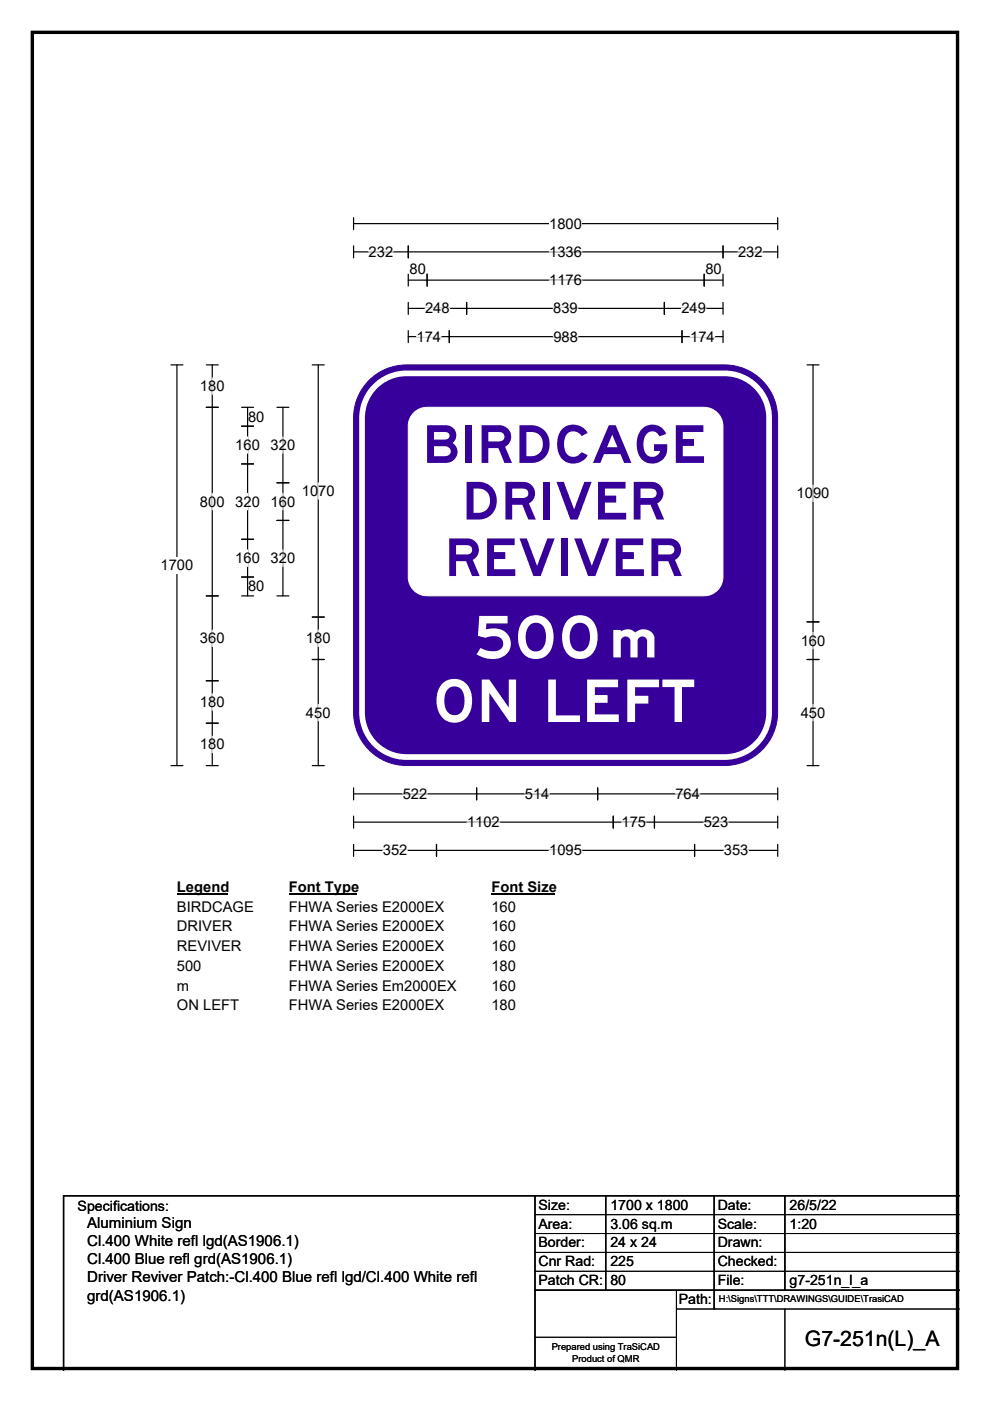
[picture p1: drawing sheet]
<svg xmlns="http://www.w3.org/2000/svg" width="210mm" height="297mm" viewBox="0 0 210 297" stroke-linecap="round" stroke-linejoin="round" font-family="sans-serif">
<path d="M6.9 6.9h196.2v283.3h-196.2z" fill="none" stroke="#000" stroke-width=".72"/>
<path d="M75 47.4h90M75 46.1v2.6M165 46.1v2.6" fill="none" stroke="#000" stroke-width=".25"/>
<path d="M116.5 45.7h6.9v3.5h-6.9z" fill="#fff"/>
<g fill="none" stroke="#000" stroke-width=".25">
<path d="M75 53.4h90M75 52.1v2.6M86.6 52.1v2.6M86.6 58.1v2.6M86.6 59.4h66.8M90.6 58.1v2.6M149.4 58.1v2.6M153.4 58.1v2.6M153.4 52.1v2.6M165 52.1v2.6M36.3 77.4h2.5M37.5 77.4v84.9"/>
<path d="M86.6 64.1v2.6M86.6 70.1v2.5M86.6 65.4h66.8M86.6 71.4h66.8M95.3 70.1v2.5M99 64.1v2.6M140.9 64.1v2.6M144.7 70.1v2.5M153.4 64.1v2.6M153.4 70.1v2.5M36.3 162.3h2.5M75 167v2.6"/>
<path d="M75 173v2.6M75 179v2.6M75 168.3h90M75 174.3h90M92.6 179v2.6M101.1 167v2.6M126.8 167v2.6M130.1 173v2.6M138.8 173v2.6M147.3 179v2.6M165 167v2.6M165 173v2.6"/>
<path d="M165 179v2.6M75 180.3h90"/>
</g>
<g fill="none" stroke="#fff" stroke-width=".25">
<path d="M78.2 53.4h5.2M116.5 53.4h6.9M116.5 59.4h6.9M156.5 53.4h5.3M88.3 71.4h5.3M90.2 65.4h5.2M117.3 65.4h5.3M117.4 71.4h5.2M144.5 65.4h5.2M146.4 71.4h5.2M85.4 168.3h5.2M99.1 174.3h6.9"/>
<path d="M111.3 168.3h5.2M131.8 174.3h5.2M143.3 168.3h5.2M149.3 174.3h5.2M81.2 180.3h5.2M116.5 180.3h6.9M153.5 180.3h5.2"/>
</g>
<path d="M34.1 118.1h6.9v3.5h-6.9z" fill="#fff"/>
<g fill="none" stroke="#000" stroke-width=".25">
<path d="M43.8 77.4h2.5M45 77.4v84.9M66.2 77.4h2.6M67.5 77.4v84.9M171.2 77.4h2.5M172.4 77.4v84.9M43.8 86.4h2.5M51.2 86.4h2.6M51.2 90.4h2.6M51.2 98.4h2.6M52.5 86.4v39.9M58.7 86.4h2.6"/>
<path d="M60 86.4v39.9M51.2 114.3h2.6M58.7 102.4h2.6M58.7 110.3h2.6M43.8 126.3h2.5M51.2 126.3h2.6M51.2 122.3h2.6M58.7 126.3h2.6M66.2 130.8h2.6M66.2 139.8h2.6M171.2 139.8h2.5M171.2 131.8h2.5"/>
<path d="M43.8 144.3h2.5M43.8 153.3h2.5M43.8 162.3h2.5M66.2 162.3h2.6M171.2 162.3h2.5"/>
</g>
<g fill="none" stroke="#fff" stroke-width=".25">
<path d="M45 80.1v3.5M52.5 92.6v3.5M60 92.6v3.5M45 104.6v3.5M52.5 104.6v3.5M52.5 116.6v3.5M60 104.6v3.5M60 116.6v3.5M67.5 102.4v3.4M172.4 102.9v3.4M45 133.6v3.5M67.5 133.6v3.5"/>
<path d="M172.4 134.1v3.5M45 147.1v3.5M45 156.1v3.5M67.5 149.3v3.5M172.4 149.3v3.5"/>
</g>
<path d="M37.5 186.3h10.8v3.5h-10.8z" fill="#fff"/>
<path d="M37.5 189.6h10.8" fill="none" stroke="#000" stroke-width=".32"/>
<path d="M61.3 186.3h14.4v3.5h-14.4z" fill="#fff"/>
<path d="M61.3 189.6h14.4" fill="none" stroke="#000" stroke-width=".32"/>
<path d="M104.2 186.3h13.5v3.5h-13.5z" fill="#fff"/>
<path d="M104.2 189.6h13.5" fill="none" stroke="#000" stroke-width=".32"/>
<g fill="#fff">
<path d="M37.5 190.5h16.3v3.5h-16.3z"/>
<path d="M61.3 190.5h32.8v3.5h-32.8z"/>
<path d="M104.2 190.5h5.2v3.5h-5.2z"/>
<path d="M37.5 194.7h11.8v3.5h-11.8z"/>
<path d="M61.3 194.7h32.8v3.5h-32.8z"/>
<path d="M104.2 194.7h5.2v3.5h-5.2z"/>
<path d="M37.5 198.9h13.7v3.5h-13.7z"/>
<path d="M61.3 198.9h32.8v3.5h-32.8z"/>
<path d="M104.2 198.9h5.2v3.5h-5.2z"/>
<path d="M37.5 203.1h5.2v3.4h-5.2z"/>
<path d="M61.3 203.1h32.8v3.4h-32.8z"/>
<path d="M104.2 203.1h5.2v3.4h-5.2z"/>
<path d="M37.5 207.2h2.6v3.5h-2.6z"/>
<path d="M61.3 207.2h35.4v3.5h-35.4z"/>
<path d="M104.2 207.2h5.2v3.5h-5.2z"/>
<path d="M37.5 211.4h13.2v3.5h-13.2z"/>
<path d="M61.3 211.4h32.8v3.5h-32.8z"/>
<path d="M104.2 211.4h5.2v3.5h-5.2z"/>
</g>
<path d="M78.3 80.7a11.2 11.2 0 0 1 7.9-3.3h67.5a11.2 11.2 0 0 1 11.2 11.2v62.4a11.3 11.3 0 0 1-11.2 11.3h-67.5a11.2 11.2 0 0 1-11.2-11.3v-62.4a11.2 11.2 0 0 1 3.3-7.9z" fill-rule="evenodd" fill="#37009b" stroke="#37009b" stroke-width=".21"/>
<path d="M79.2 82.3a9.4 9.4 0 0 1 7-3.1h67.5a9.4 9.4 0 0 1 9.4 9.4v62.4a9.5 9.5 0 0 1-9.4 9.5h-67.5a9.4 9.4 0 0 1-9.4-9.5v-62.4a9.4 9.4 0 0 1 2.4-6.3z" fill="none" stroke="#fff" stroke-width="1.2"/>
<path d="M87.8 87.5a4 4 0 0 1 2.8-1.1h58.7a4 4 0 0 1 4 3.9v32a4 4 0 0 1-4 4h-58.7a4 4 0 0 1-4-4v-32a4 4 0 0 1 1.2-2.8z" fill-rule="evenodd" fill="#fff" stroke="#fff" stroke-width=".21"/>
<path d="M113.5 253.5v37M128.5 253.5v20M151.5 253.5v24M166.5 253.5v20M203.5 253.5h-190v37M113.5 273.5h90" fill="none" stroke="#000" stroke-width=".3"/>
<path d="M113.5 257.5h90M113.5 261.5h90M113.5 265.5h90M113.5 269.5h90M143.5 273.5v17M143.5 277.5h60M166.5 277.5v13M113.5 283.5h30" fill="none" stroke="#000" stroke-width=".21"/>
<g font-size="12.5" fill="#fff">
<text x="100.5" y="139.6">500</text>
<text x="91.7" y="153.1">ON LEFT</text>
</g>
<g font-size="11.1" fill="#37009b">
<text x="89.6" y="98.1">BIRDCAGE</text>
<text x="97.9" y="110.2">DRIVER</text>
<text x="94.3" y="122.1">REVIVER</text>
</g>
<text font-size="11.1" fill="#fff" x="128.5" y="139.4">m</text>
<text font-size="4.5" x="170.7" y="285.4">G7-251n(L)_A</text>
<g font-size="3.2">
<text x="18.5" y="260.4">Aluminium Sign</text>
<text x="18.5" y="264.2">Cl.400 White refl lgd(AS1906.1)</text>
<text x="18.5" y="268.1">Cl.400 Blue refl grd(AS1906.1)</text>
<text x="18.5" y="271.9">Driver Reviver Patch:-Cl.400 Blue refl lgd/Cl.400 White refl</text>
<text x="18.5" y="275.7">grd(AS1906.1)</text>
</g>
<g font-size="3.1">
<text x="116.5" y="48.5">1800</text>
<text x="78.2" y="54.5">232</text>
<text x="86.9" y="58">80</text>
<text x="116.5" y="54.5">1336</text>
<text x="149.6" y="58">80</text>
<text x="156.5" y="54.5">232</text>
<text x="116.5" y="60.5">1176</text>
<text x="90.2" y="66.4">248</text>
<text x="117.3" y="66.4">839</text>
<text x="144.5" y="66.4">249</text>
<text x="88.3" y="72.4">174</text>
<text x="117.4" y="72.4">988</text>
<text x="146.4" y="72.4">174</text>
<text x="42.4" y="82.9">180</text>
<text x="52.6" y="89.4">80</text>
<text x="49.9" y="95.4">160</text>
<text x="57.4" y="95.4">320</text>
<text x="42.4" y="107.4">800</text>
<text x="49.9" y="107.4">320</text>
<text x="57.4" y="107.4">160</text>
<text x="64" y="105.2">1070</text>
<text x="169" y="105.7">1090</text>
<text x="49.9" y="119.4">160</text>
<text x="57.4" y="119.4">320</text>
<text x="34.1" y="120.9">1700</text>
<text x="52.6" y="125.4">80</text>
<text x="42.4" y="136.4">360</text>
<text x="64.9" y="136.4">180</text>
<text x="169.8" y="136.9">160</text>
<text x="42.4" y="149.9">180</text>
<text x="64.9" y="152.1">450</text>
<text x="169.8" y="152.1">450</text>
<text x="42.4" y="158.9">180</text>
<text x="85.4" y="169.4">522</text>
<text x="111.3" y="169.4">514</text>
<text x="143.3" y="169.4">764</text>
<text x="99.1" y="175.4">1102</text>
<text x="131.8" y="175.4">175</text>
<text x="149.3" y="175.4">523</text>
<text x="81.2" y="181.4">352</text>
<text x="116.5" y="181.4">1095</text>
<text x="153.5" y="181.4">353</text>
<text x="37.5" y="189.1">Legend</text>
<text x="61.3" y="189.1">Font Type</text>
<text x="104.2" y="189.1">Font Size</text>
<text x="37.5" y="193.3">BIRDCAGE</text>
<text x="37.5" y="197.5">DRIVER</text>
<text x="61.3" y="193.3">FHWA Series E2000EX</text>
<text x="61.3" y="197.5">FHWA Series E2000EX</text>
<text x="104.2" y="193.3">160</text>
<text x="104.2" y="197.5">160</text>
<text x="37.5" y="201.7">REVIVER</text>
<text x="61.3" y="201.7">FHWA Series E2000EX</text>
<text x="104.2" y="201.7">160</text>
<text x="37.5" y="205.8">500</text>
<text x="61.3" y="205.8">FHWA Series E2000EX</text>
<text x="104.2" y="205.8">180</text>
<text x="37.5" y="210">m</text>
<text x="37.5" y="214.2">ON LEFT</text>
<text x="61.3" y="210">FHWA Series Em2000EX</text>
<text x="61.3" y="214.2">FHWA Series E2000EX</text>
<text x="104.2" y="210">160</text>
<text x="104.2" y="214.2">180</text>
</g>
<g font-size="3">
<text x="16.5" y="256.7">Specifications:</text>
<text x="114.2" y="256.5">Size:</text>
<text x="129.5" y="256.5">1700 x 1800</text>
<text x="152.2" y="256.5">Date:</text>
<text x="167.5" y="256.5">26/5/22</text>
<text x="114.2" y="260.5">Area:</text>
<text x="129.5" y="260.5">3.06 sq.m</text>
<text x="152.2" y="260.5">Scale:</text>
<text x="167.5" y="260.5">1:20</text>
<text x="114.2" y="264.5">Border:</text>
<text x="114.2" y="268.5">Cnr Rad:</text>
<text x="129.5" y="264.5">24 x 24</text>
<text x="129.5" y="268.5">225</text>
<text x="152.2" y="264.5">Drawn:</text>
<text x="152.2" y="268.5">Checked:</text>
<text x="114.2" y="272.5">Patch CR:</text>
<text x="129.5" y="272.5">80</text>
<text x="152.2" y="272.5">File:</text>
<text x="167.5" y="272.5">g7-251n_l_a</text>
<text x="144" y="276.5">Path:</text>
</g>
<g font-size="2">
<text x="152.5" y="276.1">H:\Signs\TTT\DRAWINGS\GUIDE\TrasiCAD</text>
<text x="117" y="286.3">Prepared using TraSiCAD</text>
<text x="121.4" y="288.7">Product of QMR</text>
</g>
</svg>
